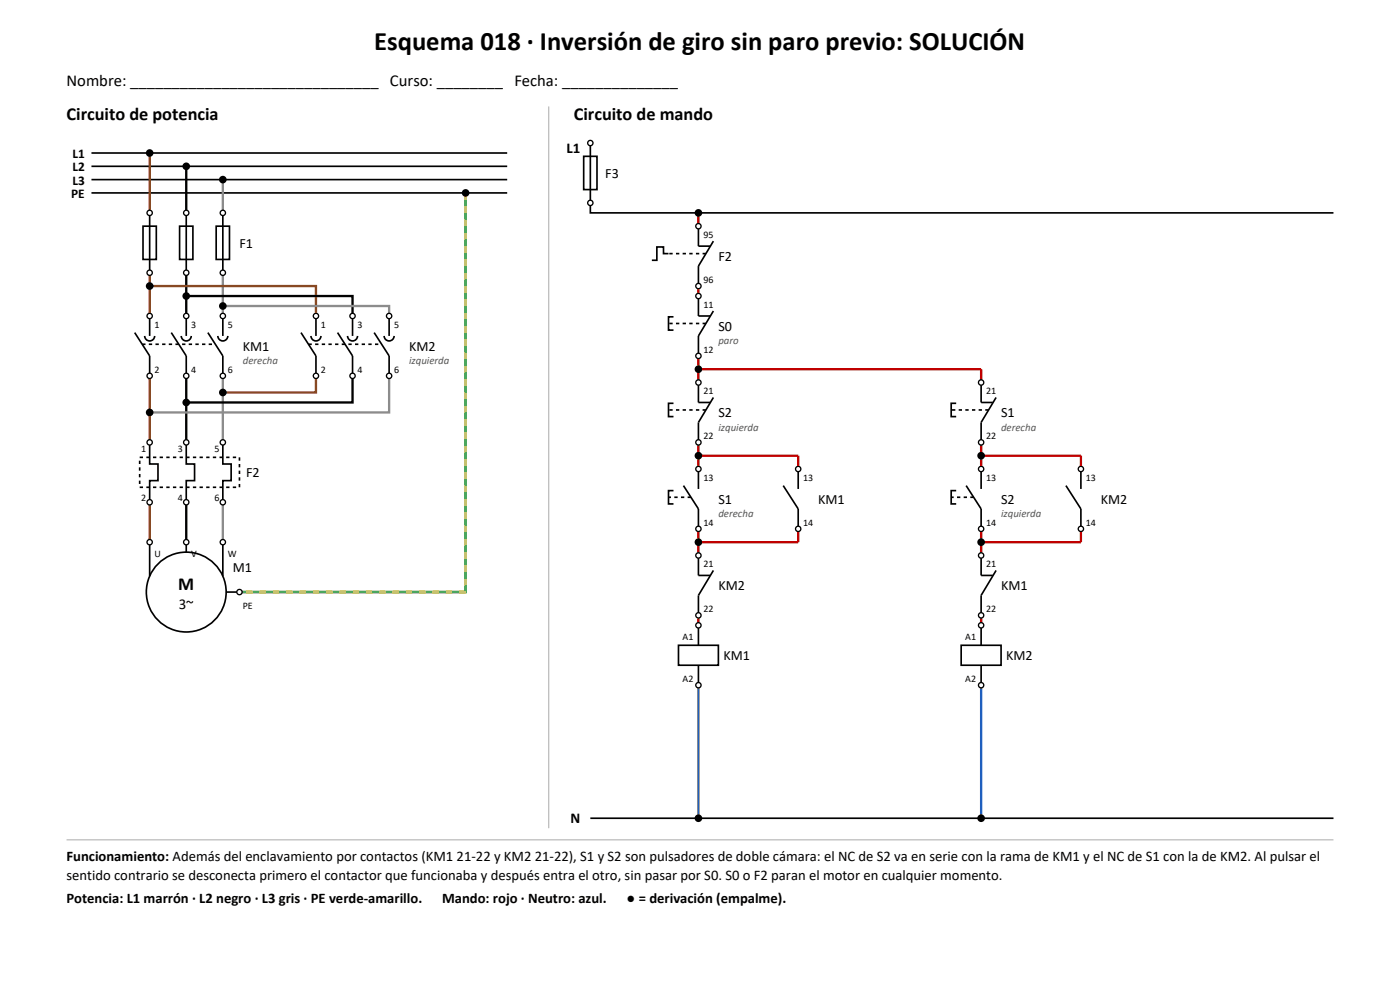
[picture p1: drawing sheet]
<svg xmlns="http://www.w3.org/2000/svg" width="297mm" height="210mm" viewBox="0 0 297 210" stroke-linecap="round" stroke-linejoin="round" font-family="sans-serif">
<path d="M116.4 22.6v153.1M14.1 178.2h268.8" fill="none" stroke="#aaa" stroke-width=".21"/>
<g fill="none" stroke="#000" stroke-width=".35">
<path d="M19.4 32.5h88.2M19.4 35.3h88.2M19.4 38.1h88.2M123.8 33.2h2.8v7h-2.8zM125.2 30.3v14.9h157.7M19.4 40.9h88.2M30.3 48h2.9v7h-2.9zM31.7 45.2v12.7M38.1 48h2.8v7h-2.8zM39.5 45.2v12.7M45.9 48h2.8v7h-2.8zM47.3 45.2v12.7"/>
<path d="M141.8 53.8h-1v-1.4h-1.5v2.8h-1M148.2 48v4.2h2.4M151.3 51.2l-3.1 5.2v4.3M28.6 70.6l3.1 4.9v4.2M30.7 71.3a1.06 1.06 0 0 0 1 1 1.06 1.06 0 0 0 1.1-1M31.7 67v4.3M36.3 70.6l3.2 4.9v4.2M38.5 71.3a1.06 1.06 0 0 0 1 1 1.06 1.06 0 0 0 1.1-1M39.5 67v4.3M44.1 70.6l3.2 4.9v4.2M46.2 71.3a1.06 1.06 0 0 0 1.1 1 1.06 1.06 0 0 0 1-1M47.3 67v4.3"/>
<path d="M63.9 70.6l3.1 4.9v4.2M66 71.3a1.06 1.06 0 0 0 1 1 1.06 1.06 0 0 0 1.1-1M67 67v4.3M71.6 70.6l3.2 4.9v4.2M73.7 71.3a1.06 1.06 0 0 0 1.1 1 1.06 1.06 0 0 0 1-1M74.8 67v4.3M79.4 70.6l3.1 4.9v4.2M81.5 71.3a1.06 1.06 0 0 0 1 1 1.06 1.06 0 0 0 1.1-1M82.5 67v4.3M142.9 67.2h-1.1v2.8h1.1M148.2 62.8v4.2h2.4M151.3 66l-3.1 5.3v4.2"/>
<path d="M31.7 93.8v4.6h1.8v3.6h-1.8v4.5M39.5 93.8v4.6h1.8v3.6h-1.8v4.5M47.3 93.8v4.6h1.7v3.6h-1.7v4.5M142.9 85.5h-1.1v2.9h1.1M148.2 81.1v4.3h2.4M148.2 99.5v4.2M151.3 84.3l-3.1 5.3v4.2M169.3 99.5v4.2M202.8 85.5h-1v2.9h1M208.1 81.1v4.3h2.5M208.1 99.5v4.2M211.3 84.3l-3.2 5.3v4.2"/>
<path d="M229.3 99.5v4.2M31.7 115v7.2M39.5 115v2.1M47.3 115v7.2M142.9 104.1h-1.1v2.8h1.1M145 103l3.2 4.9v4.3M148.2 117.8v4.3h2.4M166.2 103l3.1 4.9v4.3M202.8 104.1h-1v2.8h1M205 103l3.1 4.9v4.3M208.1 117.8v4.3h2.5M226.1 103l3.2 4.9v4.3"/>
<path d="M48 125.6h2.8M143.9 136.9h8.5v4.2h-8.5zM148.2 132.6v4.3M151.3 121l-3.1 5.3v4.2M203.9 136.9h8.5v4.2h-8.5zM208.1 132.6v4.3M211.3 121l-3.2 5.3v4.2M148.2 141.1v4.2M208.1 141.1v4.2M125.2 173.6h157.7"/>
<circle cx="39.5" cy="125.6" r="8.5"/>
</g>
<path d="M149.8 53.8h-8M30.2 73h15.5M65.4 73h15.6M149.8 68.6h-8M29.6 97h21.2v6.4h-21.2zM149.8 87h-8M209.7 87h-7.9M146.6 105.5h-4.8M206.6 105.5h-4.8" fill="none" stroke="#000" stroke-width=".35" stroke-dasharray=".7 .7" stroke-linecap="butt"/>
<path d="M31.7 32.5v12.7M31.7 57.9v9.1M31.7 60.7h35.3v6.3M31.7 79.7v14.1M67 79.7v3.6h-19.7M31.7 106.5v8.5" fill="none" stroke="#8b4513" stroke-width=".49"/>
<path d="M39.5 35.3v9.9M39.5 57.9v9.1M39.5 62.8h35.3v4.2M39.5 79.7v14.1M74.8 79.7v5.7h-35.3M39.5 106.5v8.5" fill="none" stroke="#000" stroke-width=".49"/>
<path d="M47.3 38.1v7.1M47.3 57.9v9.1M47.3 64.9h35.2v2.1M47.3 79.7v14.1M82.5 79.7v7.8h-50.8M47.3 106.5v8.5" fill="none" stroke="#8c8c8c" stroke-width=".49"/>
<path d="M98.8 40.9v84.7h-48" fill="none" stroke="#2e9e3e" stroke-width=".56"/>
<path d="M98.8 40.9v84.7h-48" fill="none" stroke="#e8c800" stroke-width=".56" stroke-dasharray="1.4 1.4" stroke-linecap="butt"/>
<g fill="none" stroke="#c00000" stroke-width=".49">
<path d="M148.2 45.2v2.8M148.2 60.7v2.1M148.2 75.5v5.6M148.2 78.3h59.9v2.8M148.2 93.8v5.7M148.2 96.7h21.1v2.8M208.1 96.7h21.2v2.8M208.1 93.8v5.7M148.2 112.2v5.6M169.3 112.2v2.8h-21.1M208.1 112.2v5.6M229.3 112.2v2.8h-21.2"/>
<path d="M148.2 130.5v2.1M208.1 130.5v2.1"/>
</g>
<path d="M148.2 145.3v28.3M208.1 145.3v28.3" fill="none" stroke="#1f5fbf" stroke-width=".49"/>
<g fill="#fff" stroke="#000" stroke-width=".28">
<circle cx="31.7" cy="45.2" r=".56"/>
<circle cx="31.7" cy="57.9" r=".56"/>
<circle cx="39.5" cy="45.2" r=".56"/>
<circle cx="39.5" cy="57.9" r=".56"/>
<circle cx="47.3" cy="45.2" r=".56"/>
<circle cx="47.3" cy="57.9" r=".56"/>
<circle cx="31.7" cy="67" r=".56"/>
<circle cx="31.7" cy="79.7" r=".56"/>
<circle cx="39.5" cy="67" r=".56"/>
<circle cx="39.5" cy="79.7" r=".56"/>
<circle cx="47.3" cy="67" r=".56"/>
<circle cx="47.3" cy="79.7" r=".56"/>
<circle cx="67" cy="67" r=".56"/>
<circle cx="67" cy="79.7" r=".56"/>
<circle cx="74.8" cy="67" r=".56"/>
<circle cx="74.8" cy="79.7" r=".56"/>
<circle cx="82.5" cy="67" r=".56"/>
<circle cx="82.5" cy="79.7" r=".56"/>
<circle cx="31.7" cy="93.8" r=".56"/>
<circle cx="31.7" cy="106.5" r=".56"/>
<circle cx="39.5" cy="93.8" r=".56"/>
<circle cx="39.5" cy="106.5" r=".56"/>
<circle cx="47.3" cy="93.8" r=".56"/>
<circle cx="47.3" cy="106.5" r=".56"/>
<circle cx="31.7" cy="115" r=".56"/>
<circle cx="39.5" cy="115" r=".56"/>
<circle cx="47.3" cy="115" r=".56"/>
<circle cx="50.8" cy="125.6" r=".56"/>
<circle cx="125.2" cy="30.3" r=".56"/>
<circle cx="125.2" cy="43" r=".56"/>
<circle cx="148.2" cy="48" r=".56"/>
<circle cx="148.2" cy="60.7" r=".56"/>
<circle cx="148.2" cy="62.8" r=".56"/>
<circle cx="148.2" cy="75.5" r=".56"/>
<circle cx="148.2" cy="81.1" r=".56"/>
<circle cx="148.2" cy="93.8" r=".56"/>
<circle cx="148.2" cy="99.5" r=".56"/>
<circle cx="148.2" cy="112.2" r=".56"/>
<circle cx="169.3" cy="99.5" r=".56"/>
<circle cx="169.3" cy="112.2" r=".56"/>
<circle cx="148.2" cy="117.8" r=".56"/>
<circle cx="148.2" cy="130.5" r=".56"/>
<circle cx="148.2" cy="132.6" r=".56"/>
<circle cx="148.2" cy="145.3" r=".56"/>
<circle cx="208.1" cy="81.1" r=".56"/>
<circle cx="208.1" cy="93.8" r=".56"/>
<circle cx="208.1" cy="99.5" r=".56"/>
<circle cx="208.1" cy="112.2" r=".56"/>
<circle cx="229.3" cy="99.5" r=".56"/>
<circle cx="229.3" cy="112.2" r=".56"/>
<circle cx="208.1" cy="117.8" r=".56"/>
<circle cx="208.1" cy="130.5" r=".56"/>
<circle cx="208.1" cy="132.6" r=".56"/>
<circle cx="208.1" cy="145.3" r=".56"/>
</g>
<g fill="#000">
<circle cx="31.7" cy="32.5" r=".81"/>
<circle cx="39.5" cy="35.3" r=".81"/>
<circle cx="47.3" cy="38.1" r=".81"/>
<circle cx="98.8" cy="40.9" r=".81"/>
<circle cx="148.2" cy="45.2" r=".81"/>
<circle cx="31.7" cy="60.7" r=".81"/>
<circle cx="39.5" cy="62.8" r=".81"/>
<circle cx="47.3" cy="64.9" r=".81"/>
<circle cx="148.2" cy="78.3" r=".81"/>
<circle cx="31.7" cy="87.5" r=".81"/>
<circle cx="39.5" cy="85.4" r=".81"/>
<circle cx="47.3" cy="83.3" r=".81"/>
<circle cx="148.2" cy="96.7" r=".81"/>
<circle cx="208.1" cy="96.7" r=".81"/>
<circle cx="148.2" cy="115" r=".81"/>
<circle cx="208.1" cy="115" r=".81"/>
<circle cx="148.2" cy="173.6" r=".81"/>
<circle cx="208.1" cy="173.6" r=".81"/>
</g>
<text font-size="5.6" x="79.4" y="10.6">Esquema 018 · Inversión de giro sin paro previo: SOLUCIÓN</text>
<g font-size="3.9">
<text x="14.1" y="25.4">Circuito de potencia</text>
<text x="121.7" y="25.4">Circuito de mando</text>
<text x="37.8" y="125.2">M</text>
</g>
<text font-size="3.5" x="14.1" y="18.3">Nombre: ______________________________ Curso: ________ Fecha: ______________</text>
<g font-size="3.2">
<text x="120.2" y="32.5">L1</text>
<text x="37.9" y="129.1">3~</text>
<text x="121" y="174.6">N</text>
</g>
<g font-size="3.1">
<text x="14.1" y="182.7">Funcionamiento: Además del enclavamiento por contactos (KM1 21-22 y KM2 21-22), S1 y S2 son pulsadores de doble cámara: el NC de S2 va en serie con la rama de KM1 y el NC de S1 con la de KM2. Al pulsar el</text>
<text x="14.1" y="186.6">sentido contrario se desconecta primero el contactor que funcionaba y después entra el otro, sin pasar por S0. S0 o F2 paran el motor en cualquier momento.</text>
<text x="14.1" y="191.6">Potencia: L1 marrón · L2 negro · L3 gris · PE verde-amarillo.</text>
<text x="93.8" y="191.6">Mando: rojo · Neutro: azul.</text>
<text x="132.9" y="191.6">● = derivación (empalme).</text>
</g>
<g font-size="3">
<text x="128.4" y="37.7">F3</text>
<text x="50.8" y="52.6">F1</text>
<text x="152.4" y="55.4">F2</text>
<text x="152.4" y="70.2">S0</text>
<text x="51.5" y="74.4">KM1</text>
<text x="86.8" y="74.4">KM2</text>
<text x="152.4" y="88.5">S2</text>
<text x="212.4" y="88.5">S1</text>
<text x="52.2" y="101.2">F2</text>
<text x="152.4" y="106.9">S1</text>
<text x="173.6" y="106.9">KM1</text>
<text x="212.4" y="106.9">S2</text>
<text x="233.5" y="106.9">KM2</text>
<text x="49.4" y="121.4">M1</text>
<text x="152.4" y="125.2">KM2</text>
<text x="212.4" y="125.2">KM1</text>
<text x="153.5" y="140.1">KM1</text>
<text x="213.4" y="140.1">KM2</text>
</g>
<g font-size="2.8">
<text x="15.4" y="33.5">L1</text>
<text x="15.1" y="42">PE</text>
<text x="15.4" y="36.3">L2</text>
<text x="15.4" y="39.2">L3</text>
</g>
<g font-size="2.3" fill="#555">
<text x="51.5" y="77.3">derecha</text>
<text x="86.8" y="77.3">izquierda</text>
<text x="152.4" y="73">paro</text>
<text x="152.4" y="91.4">izquierda</text>
<text x="212.4" y="91.4">derecha</text>
<text x="152.4" y="109.7">derecha</text>
<text x="212.4" y="109.7">izquierda</text>
</g>
<g font-size="2.1">
<text x="149.2" y="50.4">95</text>
<text x="149.2" y="60">96</text>
<text x="149.2" y="65.3">11</text>
<text x="32.8" y="69.5">1</text>
<text x="40.6" y="69.5">3</text>
<text x="48.3" y="69.5">5</text>
<text x="68.1" y="69.5">1</text>
<text x="75.8" y="69.5">3</text>
<text x="83.6" y="69.5">5</text>
<text x="149.2" y="74.8">12</text>
<text x="32.8" y="79">2</text>
<text x="40.6" y="79">4</text>
<text x="48.3" y="79">6</text>
<text x="68.1" y="79">2</text>
<text x="75.8" y="79">4</text>
<text x="83.6" y="79">6</text>
<text x="149.2" y="83.6">21</text>
<text x="209.2" y="83.6">21</text>
<text x="30" y="96">1</text>
<text x="37.7" y="96">3</text>
<text x="45.5" y="96">5</text>
<text x="149.2" y="93.1">22</text>
<text x="209.2" y="93.1">22</text>
<text x="149.2" y="102">13</text>
<text x="170.4" y="102">13</text>
<text x="209.2" y="102">13</text>
<text x="230.4" y="102">13</text>
<text x="30" y="106.2">2</text>
<text x="37.7" y="106.2">4</text>
<text x="45.5" y="106.2">6</text>
<text x="149.2" y="111.5">14</text>
<text x="170.4" y="111.5">14</text>
<text x="209.2" y="111.5">14</text>
<text x="230.4" y="111.5">14</text>
<text x="32.8" y="118.2">U</text>
<text x="40.6" y="118.2">V</text>
<text x="48.3" y="118.2">W</text>
<text x="149.2" y="120.3">21</text>
<text x="209.2" y="120.3">21</text>
<text x="51.5" y="129.1">PE</text>
<text x="149.2" y="129.8">22</text>
<text x="209.2" y="129.8">22</text>
<text x="144.8" y="135.8">A1</text>
<text x="204.8" y="135.8">A1</text>
<text x="144.8" y="144.6">A2</text>
<text x="204.8" y="144.6">A2</text>
</g>
</svg>
